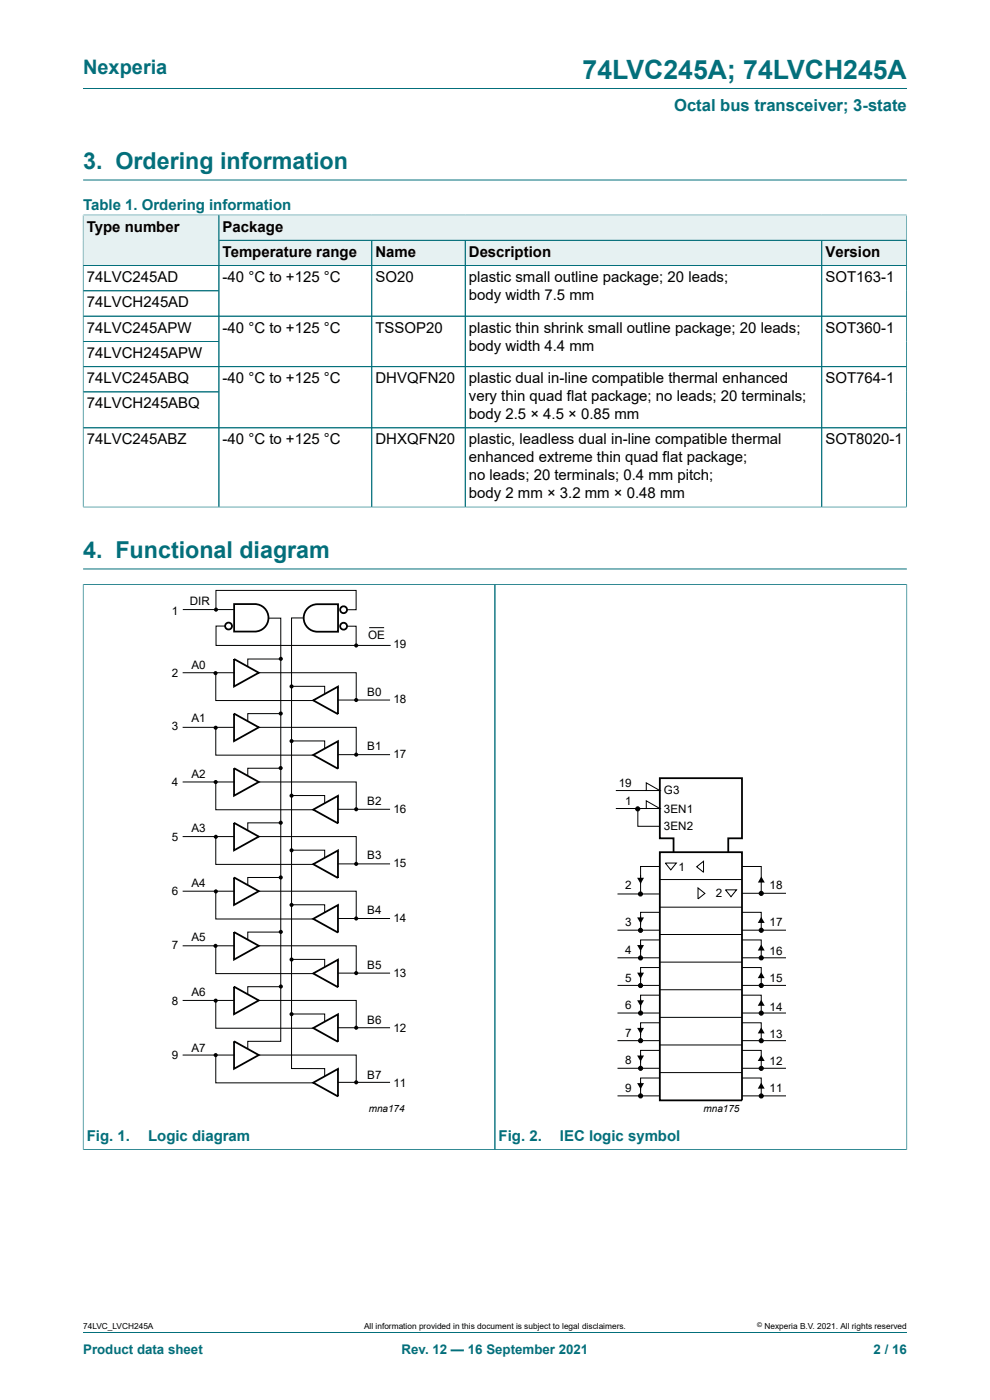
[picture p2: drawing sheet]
<svg xmlns="http://www.w3.org/2000/svg" width="210mm" height="297mm" viewBox="0 0 210 297" stroke-linecap="round" stroke-linejoin="round" font-family="sans-serif">
<path d="M17.6 18.8h174.8M17.6 38.2h174.8M192.3 45.5v5.5h-145.8v-5.4h145.9" fill="none" stroke="#036f7b" stroke-width=".21"/>
<path d="M46.5 45.7h145.8v5.2h-145.8z" fill="#e6f1f2"/>
<path d="M17.6 45.5v10.8h28.9v-10.7h-28.9" fill="none" stroke="#036f7b" stroke-width=".21"/>
<g fill="#e6f1f2">
<path d="M17.7 45.7h28.7v10.6h-28.7z"/>
<path d="M46.5 51h32.3v5.3h-32.3z"/>
</g>
<path d="M46.5 51h32.4v5.3h-32.4z" fill="none" stroke="#036f7b" stroke-width=".21"/>
<path d="M78.9 51h19.7v5.3h-19.7z" fill="#e6f1f2"/>
<path d="M78.9 51h19.8v5.3h-19.8z" fill="none" stroke="#036f7b" stroke-width=".21"/>
<path d="M98.8 51h75.4v5.3h-75.4z" fill="#e6f1f2"/>
<path d="M98.7 51h75.6v5.3h-75.6z" fill="none" stroke="#036f7b" stroke-width=".21"/>
<path d="M174.4 51h17.9v5.3h-17.9z" fill="#e6f1f2"/>
<g fill="none" stroke="#036f7b" stroke-width=".21">
<path d="M17.6 56.3h174.7M17.6 45.7v61.9M17.7 45.6h174.6M46.5 45.7v61.9M46.5 51h145.8M78.9 51v56.6M98.7 51v56.6M174.3 51v56.6M192.3 45.7v61.9M17.6 61.7h28.9M17.6 67.1h174.7M17.6 77.8h174.7"/>
<path d="M46.5 72.4h-28.9M17.6 83.1h28.9M17.6 90.8h174.7M17.6 107.6h174.8M17.6 124h174.8M17.6 123.9v120.1M17.6 120.7h174.8M105 124v119.9M192.4 123.9v120.1M17.6 243.9h174.8M17.6 282.6h174.8"/>
</g>
<g fill="none" stroke="#000" stroke-width=".38">
<path d="M49.6 139.8l5.3 2.9-5.3 2.9zM49.7 128.1h4.3a2.92 2.92 0 0 1 2.9 3 2.92 2.92 0 0 1-2.9 2.9h-4.3zM65.1 129.3a2.91 2.91 0 0 1 2.2-1.1h4.4v5.8h-4.4a2.92 2.92 0 0 1-2.6-1.6 2.92 2.92 0 0 1 .4-3.1zM49.6 151.4l5.3 2.9-5.3 2.9zM66.4 148.6l5.3-2.9v5.8zM49.6 163l5.3 2.9-5.3 2.9zM49.6 174.6l5.3 2.9-5.3 2.9zM66.4 160.2l5.3-2.9v5.8zM66.4 171.8l5.3-3v5.9zM49.6 186.1l5.3 3-5.3 2.9zM49.6 197.7l5.3 2.9-5.3 3zM66.4 183.3l5.3-2.9v5.9z"/>
<path d="M66.4 194.9l5.3-2.9v5.8zM140 180.8h17.4v52.6h-17.4zM142.9 180.8v-3h-2.9v-12.7h17.4v12.7h-2.9v3M49.6 209.3l5.3 2.9-5.3 2.9zM66.4 206.5l5.3-2.9v5.8zM66.4 218.1l5.3-2.9v5.8zM49.6 220.9l5.3 2.9-5.3 2.9zM66.4 229.7l5.3-2.9v5.8z"/>
<circle cx="48.5" cy="132.8" r=".73"/>
<circle cx="72.9" cy="132.8" r=".73"/>
<circle cx="72.9" cy="129.3" r=".73"/>
</g>
<g fill="none" stroke="#000" stroke-width=".21">
<path d="M38.8 129.3h10.8M45.8 129.3v-4h29.7v4h-1.9M47.8 132.8h-2v4.1h37.1M57 131.1h2.6v89.8h-7v1.6M59.4 139.8h-6.8v1.6M64.4 131.1h-2.6v95.6h7.1v1.6M73.6 132.8h1.9v4.2M78.3 133.2h3.2M38.7 142.7h10.9M38.7 154.3h10.9M45.8 142.8v5.8h20.6M45.8 154.3v5.9h20.6"/>
<path d="M54.9 142.7h20.7v5.9M54.9 154.3h20.7v5.9M59.4 151.4h-6.8v1.6M61.9 145.6h7v1.6M61.9 157.2h7v1.6M71.7 148.5h11M38.7 165.9h10.9M38.7 177.5h10.9M45.8 165.9v5.9h20.6M45.8 177.5v5.9h20.6M54.9 165.9h20.7v5.9M54.9 177.5h20.7v5.9"/>
<path d="M59.4 163h-6.8v1.6M59.4 174.6h-6.8v1.6M61.9 168.8h7v1.5M71.7 160.1h11M71.7 171.7h11M130.6 167.7h9.4l-2.9-1.6v1.6M130.6 171.5h9.4l-2.9-1.6v1.6M135.3 171.6v3.7h4.7M38.7 189.1h10.9M45.8 189.1v5.9h20.6M54.9 189.1h20.7v5.9M59.4 186.2h-6.8v1.6"/>
<path d="M59.4 197.7h-6.8v1.6M61.9 180.4h7v1.5M61.9 191.9h7v1.6M71.7 183.3h11M71.7 194.9h11M131 197.3h9M131 189.7h9M135.9 185.7v1.7M135.9 194.4v1.7M140 193.5h-4.1v3.8M140 199.4h-4.1v3.8M140 183.8h-4.1v5.9"/>
<path d="M140 198.2h17.4M140 192.4h17.4M140 186.6h17.4M141.1 183.1h2.4l-1.2 1.5zM147.8 183.9l1.4-1.2v2.3zM148.1 188.4l1.4 1.1-1.4 1.2zM153.9 188.8h2.3l-1.1 1.4zM157.4 193.5h4.1v3.8M157.4 199.4h4.1v3.8M157.4 183.8h4.1v5.7M157.4 197.3h9.3M157.4 189.5h9.3"/>
<path d="M38.7 200.6h10.9M38.7 212.2h10.9M45.8 200.7v5.8h20.6M45.8 212.3v5.8h20.6M54.9 200.6h20.7v5.9M54.9 212.2h20.7v5.9M59.4 209.3h-6.8v1.6M61.9 203.5h7v1.6M61.9 215.1h7v1.6M71.7 206.4h11M71.7 218h11M131 203.2h9"/>
<path d="M131 209h9M131 214.9h9M135.9 200.2v1.8M135.9 206.1v1.8M135.9 211.9v1.8M135.9 217.8v1.8M140 205.3h-4.1v3.7M140 211.1h-4.1v3.8M140 217h-4.1v3.8M140 204.1h17.4M140 210h17.4M140 215.8h17.4"/>
<path d="M157.4 205.3h4.1v3.7M157.4 211.1h4.1v3.8M157.4 217h4.1v3.8M157.4 203.2h9.3M157.4 209h9.3M157.4 214.9h9.3M38.7 223.8h10.9M45.8 223.9v5.8h20.6M54.9 223.8h20.7v5.9M71.7 229.6h11M131 220.8h9M131 226.6h9"/>
<path d="M131 232.5h9M135.9 223.7v1.7M135.9 229.5v1.8M140 222.8h-4.1v3.8M140 228.7h-4.1v3.8M140 221.7h17.4M140 227.5h17.4M157.4 222.8h4.1v3.8M157.4 228.7h4.1v3.8M157.4 220.8h9.3M157.4 226.6h9.3M157.4 232.5h9.3"/>
<circle cx="135.3" cy="171.6" r=".44"/>
<circle cx="135.9" cy="189.7" r=".44"/>
<circle cx="135.9" cy="197.4" r=".44"/>
<circle cx="161.5" cy="189.5" r=".44"/>
<circle cx="161.5" cy="197.3" r=".44"/>
<circle cx="135.9" cy="203.2" r=".44"/>
<circle cx="135.9" cy="209.1" r=".44"/>
<circle cx="135.9" cy="214.9" r=".44"/>
<circle cx="161.5" cy="209.1" r=".44"/>
<circle cx="161.5" cy="214.9" r=".44"/>
<circle cx="161.5" cy="203.2" r=".44"/>
<circle cx="135.9" cy="226.6" r=".44"/>
<circle cx="135.9" cy="232.5" r=".44"/>
<circle cx="135.9" cy="220.8" r=".44"/>
<circle cx="161.5" cy="232.5" r=".44"/>
<circle cx="161.5" cy="226.6" r=".44"/>
<circle cx="161.5" cy="220.8" r=".44"/>
</g>
<g fill="#000">
<path d="M135.1 194.6h1.5l-.7 1.3zM135.1 186.2h1.5l-.7 1.3zM161.5 194.5l.7 1.3h-1.5zM161.5 185.9l.7 1.3h-1.4zM135.1 200.5h1.5l-.7 1.3zM135.1 206.3h1.5l-.7 1.3zM135.1 212.2h1.5l-.7 1.3zM135.1 218.1h1.5l-.7 1.2zM161.5 200.4l.7 1.2h-1.5zM161.5 206.2l.7 1.3h-1.5zM161.5 212.1l.7 1.3h-1.5zM161.5 217.9l.7 1.3h-1.5z"/>
<path d="M135.1 223.9h1.5l-.7 1.3zM135.1 229.8h1.5l-.7 1.3zM161.5 223.8l.7 1.3h-1.5zM161.5 229.7l.7 1.2h-1.5z"/>
<circle cx="45.8" cy="129.3" r=".44"/>
<circle cx="59.6" cy="139.8" r=".44"/>
<circle cx="75.6" cy="136.9" r=".44"/>
<circle cx="45.7" cy="142.8" r=".44"/>
<circle cx="45.8" cy="154.4" r=".44"/>
<circle cx="59.5" cy="151.4" r=".44"/>
<circle cx="61.8" cy="157.2" r=".44"/>
<circle cx="61.8" cy="145.6" r=".44"/>
<circle cx="75.6" cy="148.5" r=".44"/>
<circle cx="45.8" cy="165.9" r=".44"/>
<circle cx="45.8" cy="177.5" r=".44"/>
<circle cx="59.5" cy="162.9" r=".44"/>
<circle cx="59.5" cy="174.5" r=".44"/>
<circle cx="61.8" cy="168.8" r=".44"/>
<circle cx="75.6" cy="160.1" r=".44"/>
<circle cx="75.6" cy="171.7" r=".44"/>
<circle cx="135.3" cy="171.6" r=".44"/>
<circle cx="45.8" cy="189.1" r=".44"/>
<circle cx="59.5" cy="186.1" r=".44"/>
<circle cx="59.6" cy="197.7" r=".44"/>
<circle cx="61.8" cy="180.4" r=".44"/>
<circle cx="61.8" cy="192" r=".44"/>
<circle cx="75.6" cy="194.9" r=".44"/>
<circle cx="75.6" cy="183.3" r=".44"/>
<circle cx="135.9" cy="189.7" r=".44"/>
<circle cx="135.9" cy="197.4" r=".44"/>
<circle cx="161.5" cy="189.5" r=".44"/>
<circle cx="161.5" cy="197.3" r=".44"/>
<circle cx="45.7" cy="200.7" r=".44"/>
<circle cx="45.8" cy="212.3" r=".44"/>
<circle cx="59.6" cy="209.3" r=".44"/>
<circle cx="61.8" cy="203.6" r=".44"/>
<circle cx="61.8" cy="215.1" r=".44"/>
<circle cx="75.6" cy="206.4" r=".44"/>
<circle cx="75.6" cy="218" r=".44"/>
<circle cx="135.9" cy="203.2" r=".44"/>
<circle cx="135.9" cy="209.1" r=".44"/>
<circle cx="135.9" cy="214.9" r=".44"/>
<circle cx="161.5" cy="209.1" r=".44"/>
<circle cx="161.5" cy="214.9" r=".44"/>
<circle cx="161.5" cy="203.2" r=".44"/>
<circle cx="45.8" cy="223.8" r=".44"/>
<circle cx="75.6" cy="229.6" r=".44"/>
<circle cx="135.9" cy="226.6" r=".44"/>
<circle cx="135.9" cy="232.5" r=".44"/>
<circle cx="135.9" cy="220.8" r=".44"/>
<circle cx="161.5" cy="232.5" r=".44"/>
<circle cx="161.5" cy="226.6" r=".44"/>
<circle cx="161.5" cy="220.8" r=".44"/>
</g>
<text font-size="5.6" fill="#036f7b" x="123.6" y="16.8">74LVC245A; 74LVCH245A</text>
<g font-size="4.9" fill="#036f7b">
<text x="17.6" y="35.9">3. Ordering information</text>
<text x="17.6" y="118.4">4. Functional diagram</text>
</g>
<text font-size="4.2" fill="#036f7b" x="17.6" y="15.6">Nexperia</text>
<text font-size="3.5" fill="#036f7b" x="143" y="23.7">Octal bus transceiver; 3-state</text>
<g font-size="3.2" fill="#036f7b">
<text x="17.6" y="44.5">Table 1. Ordering information</text>
<text x="18.4" y="242">Fig. 1.</text>
<text x="31.4" y="242">Logic diagram</text>
<text x="105.8" y="242">Fig. 2.</text>
<text x="118.8" y="242">IEC logic symbol</text>
</g>
<g font-size="3.2">
<text x="18.4" y="49.1">Type number</text>
<text x="47.2" y="49.1">Package</text>
<text x="18.4" y="59.8">74LVC245AD</text>
<text x="47.2" y="54.5">Temperature range</text>
<text x="47.2" y="59.8">-40 °C to +125 °C</text>
<text x="79.6" y="54.5">Name</text>
<text x="79.6" y="59.8">SO20</text>
<text x="99.5" y="54.5">Description</text>
<text x="99.5" y="59.8">plastic small outline package; 20 leads;</text>
<text x="175.1" y="54.5">Version</text>
<text x="175.1" y="59.8">SOT163-1</text>
<text x="18.4" y="65.2">74LVCH245AD</text>
<text x="99.5" y="63.7">body width 7.5 mm</text>
<text x="18.4" y="70.6">74LVC245APW</text>
<text x="47.2" y="70.6">-40 °C to +125 °C</text>
<text x="79.6" y="70.6">TSSOP20</text>
<text x="99.5" y="70.6">plastic thin shrink small outline package; 20 leads;</text>
<text x="175.1" y="70.6">SOT360-1</text>
<text x="18.4" y="75.9">74LVCH245APW</text>
<text x="99.5" y="74.4">body width 4.4 mm</text>
<text x="18.4" y="81.3">74LVC245ABQ</text>
<text x="47.2" y="81.3">-40 °C to +125 °C</text>
<text x="79.6" y="81.3">DHVQFN20</text>
<text x="99.5" y="81.3">plastic dual in-line compatible thermal enhanced</text>
<text x="175.1" y="81.3">SOT764-1</text>
<text x="18.4" y="86.7">74LVCH245ABQ</text>
<text x="99.5" y="85.1">very thin quad flat package; no leads; 20 terminals;</text>
<text x="99.5" y="88.9">body 2.5 × 4.5 × 0.85 mm</text>
<text x="18.4" y="94.3">74LVC245ABZ</text>
<text x="47.2" y="94.3">-40 °C to +125 °C</text>
<text x="79.6" y="94.3">DHXQFN20</text>
<text x="99.5" y="94.3">plastic, leadless dual in-line compatible thermal</text>
<text x="175.1" y="94.3">SOT8020-1</text>
<text x="99.5" y="98.1">enhanced extreme thin quad flat package;</text>
<text x="99.5" y="101.9">no leads; 20 terminals; 0.4 mm pitch;</text>
<text x="99.5" y="105.7">body 2 mm × 3.2 mm × 0.48 mm</text>
</g>
<g font-size="2.8" fill="#036f7b">
<text x="17.6" y="287.2">Product data sheet</text>
<text x="85.2" y="287.2">Rev. 12 — 16 September 2021</text>
<text x="185.3" y="287.2">2 / 16</text>
</g>
<g font-size="2.5">
<text x="36.4" y="130.4">1</text>
<text x="40.2" y="128.3">DIR</text>
<text x="78.1" y="135.6">OE</text>
<text x="83.5" y="137.4">19</text>
<text x="36.4" y="143.6">2</text>
<text x="40.6" y="141.9">A0</text>
<text x="77.9" y="147.7">B0</text>
<text x="83.5" y="149.2">18</text>
<text x="36.4" y="155">3</text>
<text x="40.6" y="153.2">A1</text>
<text x="77.9" y="159">B1</text>
<text x="83.5" y="160.8">17</text>
<text x="36.4" y="166.7">4</text>
<text x="40.6" y="165.1">A2</text>
<text x="131.2" y="167">19</text>
<text x="77.9" y="170.8">B2</text>
<text x="83.5" y="172.5">16</text>
<text x="132.6" y="170.8">1</text>
<text x="140.8" y="168.5">G3</text>
<text x="140.8" y="172.5">3EN1</text>
<text x="36.4" y="178.4">5</text>
<text x="40.6" y="176.5">A3</text>
<text x="140.8" y="176.2">3EN2</text>
<text x="77.9" y="182.3">B3</text>
<text x="83.5" y="183.9">15</text>
<text x="143.9" y="184.7">1</text>
<text x="36.4" y="189.8">6</text>
<text x="40.6" y="188.2">A4</text>
<text x="132.6" y="188.7">2</text>
<text x="151.8" y="190.3">2</text>
<text x="163.2" y="188.5">18</text>
<text x="77.9" y="193.9">B4</text>
<text x="83.5" y="195.7">14</text>
<text x="132.6" y="196.5">3</text>
<text x="163.2" y="196.5">17</text>
<text x="36.4" y="201.4">7</text>
<text x="40.6" y="199.7">A5</text>
<text x="132.6" y="202.4">4</text>
<text x="163.2" y="202.5">16</text>
<text x="77.9" y="205.5">B5</text>
<text x="83.5" y="207.2">13</text>
<text x="132.6" y="208.2">5</text>
<text x="163.2" y="208.4">15</text>
<text x="36.4" y="213.1">8</text>
<text x="40.6" y="211.3">A6</text>
<text x="132.6" y="214.1">6</text>
<text x="163.2" y="214.4">14</text>
<text x="77.9" y="217.2">B6</text>
<text x="83.5" y="219">12</text>
<text x="132.6" y="220">7</text>
<text x="163.2" y="220.1">13</text>
<text x="36.4" y="224.7">9</text>
<text x="40.6" y="223.1">A7</text>
<text x="132.6" y="225.8">8</text>
<text x="163.2" y="225.9">12</text>
<text x="77.9" y="228.9">B7</text>
<text x="83.5" y="230.5">11</text>
<text x="132.6" y="231.7">9</text>
<text x="163.2" y="231.7">11</text>
</g>
<g font-size="2.1">
<text x="78.2" y="236">mna174</text>
<text x="149.2" y="236">mna175</text>
</g>
<g font-size="1.8">
<text x="17.6" y="282">74LVC_LVCH245A</text>
<text x="77.2" y="282">All information provided in this document is subject to legal disclaimers.</text>
<text x="162.2" y="282">Nexperia B.V. 2021. All rights reserved</text>
</g>
<text font-size="1.4" x="160.6" y="281.6">©</text>
</svg>
